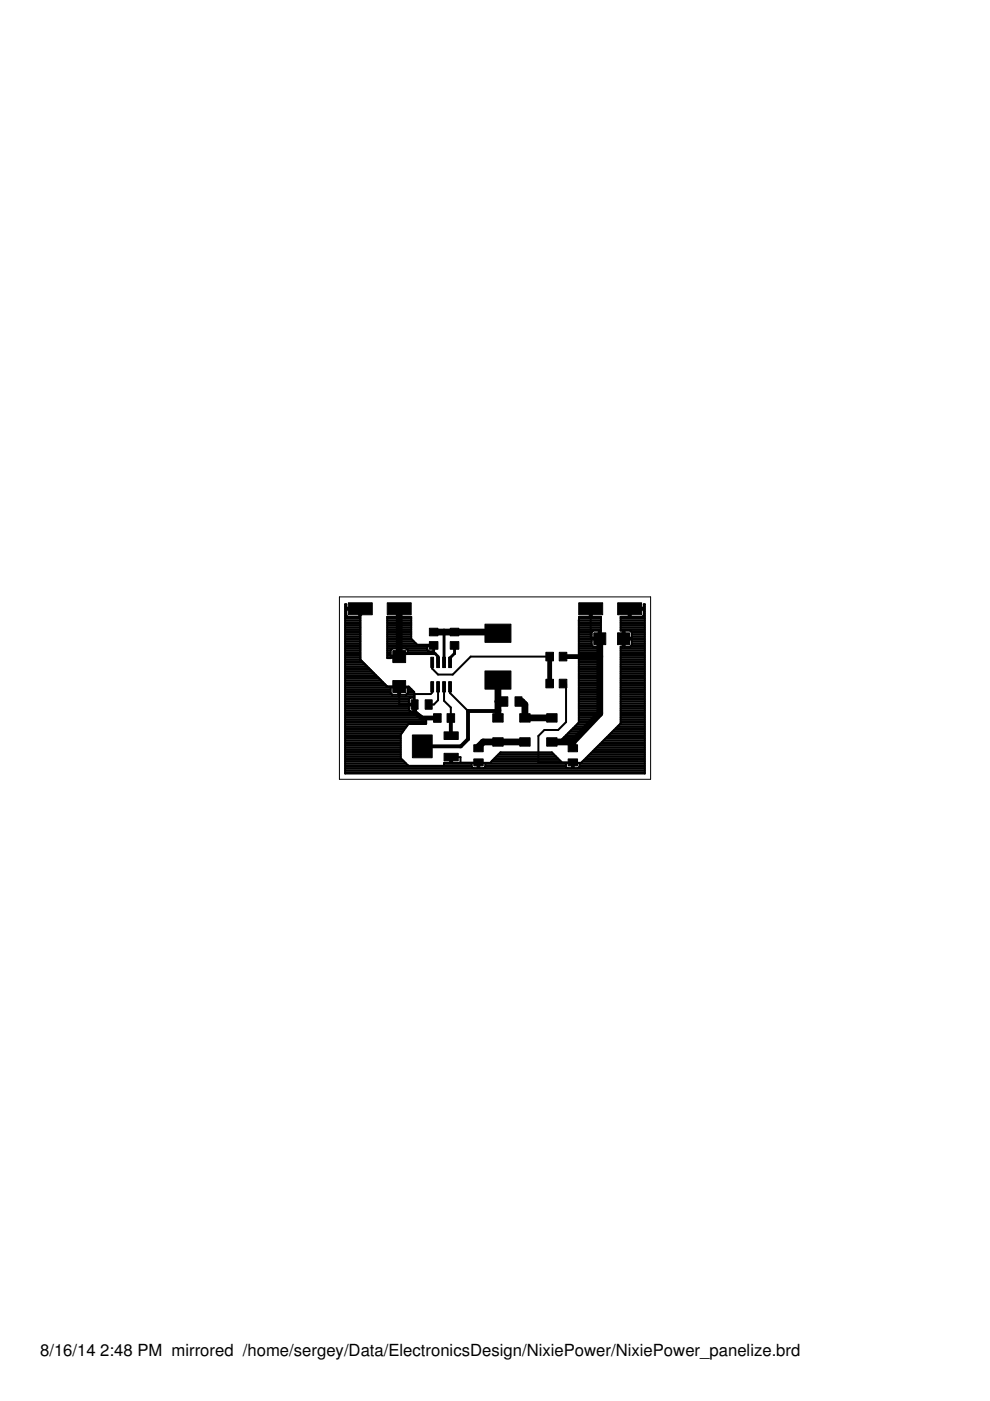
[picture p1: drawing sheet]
<svg xmlns="http://www.w3.org/2000/svg" width="210mm" height="297mm" viewBox="0 0 210 297" stroke-linecap="round" stroke-linejoin="round" font-family="sans-serif">
<g fill="#000" stroke="#000" stroke-width=".21">
<path d="M73.9 127.8h5v2.5h-5zM83.3 137.9h2.7v2.6h-2.7zM82.1 127.8h5.1v2.5h-5.1zM91.3 139.3h.6v2.2h-.6zM91 133.2h1.9v1.6h-1.9zM91 136h1.9v1.6h-1.9zM92.6 139.3h.6v2.2h-.6zM93.9 139.3h.5v2.2h-.5zM95.1 139.3h.6v2.2h-.6zM95.5 136h1.8v1.6h-1.8zM95.5 133.2h1.8v1.6h-1.8zM102.8 132.3h5.5v3.9h-5.5z"/>
<path d="M115.7 138.3h1.6v1.8h-1.6zM118.6 138.3h1.6v1.8h-1.6zM122.7 127.8h5.1v2.5h-5.1zM125.9 134.2h2.5v2.5h-2.5zM130.9 134.2h2.6v2.5h-2.6zM131 127.8h5v2.5h-5zM83.3 144.3h2.7v2.5h-2.7zM87.2 148.4h1.4v2h-1.4zM90.1 148.4h1.5v2h-1.5zM87.4 155.8h4.2v4.9h-4.2zM91.3 144.5h.6v2.2h-.6zM92.6 144.5h.6v2.2h-.6z"/>
<path d="M91.9 151.3h1.6v1.8h-1.6zM93.9 144.5h.5v2.2h-.5zM95.1 144.5h.6v2.2h-.6zM94.8 151.3h1.6v1.8h-1.6zM94.1 155.2h3.1v1.6h-3.1zM94.1 159.7h3.1v1.6h-3.1zM100.5 157.9h1.9v1.5h-1.9zM104.5 156.4h2.2v1.8h-2.2zM104.5 151.3h2.2v1.8h-2.2zM106.2 147.7h1.5v2h-1.5zM102.8 142.3h5.5v3.8h-5.5zM109.2 147.7h1.5v2h-1.5z"/>
<path d="M110.2 151.3h2.2v1.8h-2.2zM110.2 156.4h2.2v1.8h-2.2zM115.7 144h1.6v1.8h-1.6zM115.9 156.4h2.2v1.8h-2.2zM115.9 151.3h2.2v1.8h-2.2zM118.6 144h1.6v1.8h-1.6zM120.5 157.9h1.9v1.5h-1.9zM100.5 160.9h1.9v1.5h-1.9zM120.5 160.9h1.9v1.5h-1.9z"/>
</g>
<g fill="none" stroke="#000" stroke-width=".42">
<path d="M73.2 129.3h3.4v1h-.2M73.2 139.4h3.2M73.2 139h3.2M73.2 138.7h3.2M73.2 138.3h3.2M73.2 137.9h3.2M73.2 137.5h3.2M73.2 137.2h3.2M73.2 136.8h3.2M73.2 136.4h3.2M73.2 136h3.2M73.2 135.7h3.2"/>
<path d="M73.2 135.3h3.2M73.2 134.9h3.2M73.2 134.5h3.2M73.2 134.2h3.2M73.2 133.8h3.2M73.2 133.4h3.2M73.2 133.1h3.2M73.2 132.7h3.2M73.2 132.3h3.2M73.2 131.9h3.2M73.2 131.6h3.2M73.2 131.2h3.2"/>
<path d="M73.2 130.8h3.2M73.2 130.4h.2M73.2 130h.2M73.2 129.7h.2M73.2 139.8h3.2M73.2 128.9h3M73.2 128.6h.2M73.2 128.2h.2M73.4 129.3v1.1l.3 .4h2.5v-1.9h-2.8v-.8h-.2v35.9h63.5v-35.9h-.2v.8h-2.8v1.9h2.5l.3-.4v-1.1M76.2 130.4h.2M76.2 130h.4M76.2 129.7h.4"/>
<path d="M76.4 139.8l5.7 5.8M76.4 129.1v10.8M82.1 139h1.3v.4h-1.3M82.1 138.7h.7M82.1 138.3h.7M82.1 137.9h.7M82.1 137.5h1M82.1 137.2h8.5M82.1 136.8h9.5M82.1 136.4h6.1M82.1 136h5.7M82.1 135.7h5.3"/>
<path d="M82.1 135.3h5.1M82.1 134.9h5.1M82.1 134.5h5.1M82.1 134.2h5.1M82.1 133.8h5.1M82.1 133.4h5.1M82.1 133.1h5.1M82.1 132.7h5.1M82.1 132.3h5.1M82.1 131.9h5.1M82.1 131.6h5.1M82.1 131.2h5.1"/>
<path d="M82.1 130.8h5.1M84.4 138.3h.4M84.4 137.9h.4M84.4 137.5h.4M84.4 130.4h.4M84.4 130h.4M84.4 129.7h.4M84.6 138.6v.6M86.2 137.5h4.4M86.4 138.3h5.2M86.4 137.9h4.3M90.7 137.9l-.1-.9h1v-.3h-3.1l-1.3-1.3v-4.6h-2.4v-1.5h-.4v1.5h-2.3v8.7l.7-.1"/>
<path d="M90.7 137.9l.3 .2h.6v.5h-5.2v-.8l-.4-.3h-1.2v1.1h-.4v-1.1h-1.2l-.4 .4v1.1M105.6 134v.3M116.5 139.2h-16.7l-3.8 3.8h-3.1l-1.3-1.2v-1.4M122.7 139.4h4.6M122.7 139h4.6M122.7 138.7h4.6M122.7 138.3h4.6M122.7 137.9h4.6M122.7 137.5h4.6M122.7 137.2h4.6M122.7 136.8h2.8M122.7 136.4h2.7"/>
<path d="M122.7 136h2.7M122.7 135.7h2.7M122.7 135.3h4.3M122.7 134.9h2.7M122.7 134.5h2.7M122.7 134.2h2.7M122.7 133.8h2.9M122.7 133.4h4.7M122.7 133.1h4.7M122.7 132.7h4.7M122.7 132.3h4.7M122.7 131.9h4.7"/>
<path d="M122.7 131.6h4.7M122.7 139.8h4.6M122.7 131.2h4.7M122.8 130.8h2.3v-1.5h.4v1.5h1.9v4.4h-2v-1.1l.4-.4h1.2v3.4l-1.4-.1-.2-.3v-1.1h2l-.3 15.7-5.6 6.3h-.2v-.1l-2.7 .1-.2-.1 4.3-4.3zM122.8 130.8h4.6M125.1 130.4h.4M125.1 130h.4M125.1 129.7h.4M125.2 129.1v6.3h2M127 136.8h.4M127 136.4h.4M127 136h.4"/>
<path d="M127 135.7h.4M127 134.9h.4M127 134.5h.4M127 134.2h.4M127 133.8h.4M131.6 139.4h5.1M131.6 139h5.1M131.6 138.7h5.1M131.6 138.3h5.1M131.6 137.9h5.1M131.6 137.5h5.1M131.6 137.2h5.1"/>
<path d="M131.6 133.4h5.1M131.6 133.1h5.1M131.6 132.7h5.1M131.6 132.3h5.1M131.6 131.9h5.1M131.6 131.6h5.1M131.6 131.2h5.1M131.6 130.8h5.1M131.6 139.8h5.1M132 136.8h.4M132 136.4h.4M132 136h.4"/>
<path d="M132 135.7h.4M132 134.9h.4M132 134.5h.4M132 134.2h.4M132 133.8h.4M132.4 135.3h4.3M133.3 130.4h.4M133.3 130h.4M133.3 129.7h.4M133.7 128.9h3M133.8 133.8h2.9M133.9 136.8h2.8"/>
<path d="M133.9 136.4h2.8M133.9 136h2.8M133.9 135.7h2.8M133.9 134.9h2.8M133.9 134.5h2.8M133.9 134.2h2.8M136.5 130.4h.2M136.5 130h.2M136.5 129.7h.2M136.5 128.6h.2M136.5 128.2h.2M136.7 129.3h-3.4v1.5h-1.7v2.9h.4v1.5h1.9v-1.1l-.1-.3-1.4-.1v3.4h1.3l.2-.4v-1.1h-1.9v1.5h-.4v16.3l-8.4 8.3h-1.6v1.2l1.1-.1 .2-.2v-.8h-2.9v.8l.3 .2 1 .1v-1.2h-2.1l-2.2-2.2h-10.9l-2.1 2.2h-2.4v1.2l1-.1 .3-.2v-.8h-2.9l.1 .9 .3 .2h.9v-1.2"/>
<path d="M73.2 149.5h14.6v1.1M73.2 145.8h13.6M73.2 160h11.8M73.2 159.6h11.8M73.2 159.2h11.8M73.2 158.9h11.8M73.2 158.5h11.8M73.2 158.1h11.8M73.2 157.7h11.8M73.2 157.4h11.8M73.2 157h11.8M73.2 156.6h11.8"/>
<path d="M73.2 156.3h11.8M73.2 155.9h11.8M73.2 155.5h12M73.2 155.1h12.2M73.2 154.7h12.5M73.2 154.4h12.8M73.2 154h13M73.2 153.6h13.3M73.2 153.2h17.2M73.2 152.9h17.2M73.2 152.5h17.1M73.2 152.1h16.6"/>
<path d="M73.2 151.8h16.1M73.2 151.4h15.6M73.2 151h15.1M73.2 150.6h13.6M73.2 150.3h13.5M73.2 149.9h13.5M73.2 149.1h13.5M73.2 148.8h13.5M73.2 148.4h13.5M73.2 148h13.7M73.2 147.6h14.6M73.2 147.3h9.9"/>
<path d="M73.2 146.9h9.6M73.2 146.5h9.6M73.2 146.1h9.6M73.2 145.4h8.7M73.2 145h8.4M73.2 144.7h8M73.2 144.3h7.6M73.2 143.9h7.2M73.2 143.5h6.9M73.2 143.2h6.5M73.2 142.8h6.1M73.2 142.4h5.7"/>
<path d="M73.2 142h5.4M73.2 141.6h5M73.2 141.3h4.6M73.2 140.9h4.2M73.2 140.5h3.9M73.2 140.2h3.5M82.1 145.6h2.5v3.8h3.3v-2.2h3.4l.3-.4v-1.2M82.8 145.8v1.1M84.4 145.6v1.7h-1.2l-.4-.4M84.4 147.3h.4M84.4 146.9h.4M84.4 146.5h.4"/>
<path d="M84.4 146.1h.4M86.2 147.3h-1.4v-1.7h1.9l1.1 1.1v2.5h-1.1v-.9l.2-.3M86.2 147.3h1.6M86.4 145.8v1.1M86.4 146.9l-.2 .4M86.4 146.9h1.4M86.4 146.5h1.2M86.4 146.1h.8M86.7 149.5l.1 1.1M86.9 148l.8-.1v2.9h-.6l-.3-.2M87.7 150.6h.1M87.7 150.3h.1"/>
<path d="M87.7 149.9h.1M87.7 149.1h.1M87.7 148.8h.1M87.7 148.4h.1M87.7 148h.1M87.8 150.6l2.6 1.9v.9l-3.8 .1-1.6 2.3v4.9M92.9 145.6v2.9l-.9 .9h-1.1M94.1 145.6v3l1.5 1.4v2.2M95.4 145.6v1.3l3.8 3.8M95.6 156h.1M105.6 150.6v.1M105.6 160h11.9"/>
<path d="M106 159.6h11.1M118.5 157.4h3.2M118.9 157h3.1M119.3 156.6h3M119.4 144.9h.6v8.2l-1.7 1.7h-2.9l-1.2 1.2v5.6h7.3M119.6 156.3h3.1M120 155.9h3M120.4 155.5h3M120.8 155.1h2.9M121.1 154.7h2.9M121.5 154.4h2.9M121.9 154h2.8"/>
<path d="M122.3 153.6h2.7M122.6 153.2h2.8M122.7 149.5h4.5M122.7 145.8h4.5M122.7 152.9h3M122.7 152.5h3.3M122.7 152.1h3.7M122.7 151.8h4M122.7 151.4h4.4M122.7 151h4.5M122.7 150.6h4.5M122.7 150.3h4.5"/>
<path d="M122.7 149.9h4.5M122.7 149.1h4.5M122.7 148.8h4.5M122.7 148.4h4.5M122.7 148h4.5M122.7 147.6h4.5M122.7 147.3h4.5M122.7 146.9h4.5M122.7 146.5h4.5M122.7 146.1h4.5M122.7 145.4h4.5M122.7 145h4.5"/>
<path d="M122.7 144.7h4.6M122.7 144.3h4.6M122.7 143.9h4.6M122.7 143.5h4.6M122.7 143.2h4.6M122.7 142.8h4.6M122.7 142.4h4.6M122.7 142h4.6M122.7 141.6h4.6M122.7 141.3h4.6M122.7 140.9h4.6M122.7 140.5h4.6"/>
<path d="M122.7 140.2h4.6M125 160h11.7M125.3 159.6h11.4M125.7 159.2h11M126.1 158.9h10.6M126.5 158.5h10.2M126.9 158.1h9.8M127.2 157.7h9.5M127.6 157.4h9.1M128 157h8.7M128.3 156.6h8.4M128.7 156.3h8"/>
<path d="M129.1 155.9h7.6M129.5 155.5h7.2M129.8 155.1h6.9M130.2 154.7h6.5M130.6 154.4h6.1M131 154h5.7M131.3 153.6h5.4M131.6 149.5h5.1M131.6 145.8h5.1M131.6 153.2h5.1M131.6 152.9h5.1M131.6 152.5h5.1"/>
<path d="M131.6 152.1h5.1M131.6 151.8h5.1M131.6 151.4h5.1M131.6 151h5.1M131.6 150.6h5.1M131.6 150.3h5.1M131.6 149.9h5.1M131.6 149.1h5.1M131.6 148.8h5.1M131.6 148.4h5.1M131.6 148h5.1M131.6 147.6h5.1"/>
<path d="M131.6 147.3h5.1M131.6 146.9h5.1M131.6 146.5h5.1M131.6 146.1h5.1M131.6 145.4h5.1M131.6 145h5.1M131.6 144.7h5.1M131.6 144.3h5.1M131.6 143.9h5.1M131.6 143.5h5.1M131.6 143.2h5.1M131.6 142.8h5.1"/>
<path d="M131.6 142.4h5.1M131.6 142h5.1M131.6 141.6h5.1M131.6 141.3h5.1M131.6 140.9h5.1M131.6 140.5h5.1M131.6 140.2h5.1M73.2 160.7h11.8M73.2 163.7h63.5M73.2 163.4h63.5M73.2 163h63.5M73.2 162.6h26.9"/>
<path d="M73.2 162.2h13.3M73.2 161.9h12.9M73.2 161.5h12.5M73.2 161.1h12.1M73.2 160.4h11.8M85 160.7l1.6 1.7h7.5v-.6h1.4v-1.1h.4v1.1l5.6-.2M94.1 162.2h5.9M94.1 161.9h5.9M95.5 161.5h.4M95.5 161.1h.4M95.7 160.5h1.9v1.2M101.3 162.6h.3"/>
<path d="M101.3 162.2h.3M101.3 161.9h.3M102.9 162.6h17.1M102.9 162.2h17.1M102.9 161.9h17.1M104.2 161.5h14.8M104.5 161.1h14.1M104.9 160.7h13.3M105.3 160.4h12.6M121.3 162.6h.3M121.3 162.2h.3M121.3 161.9h.3"/>
<path d="M122.9 162.6h13.8M122.9 162.2h13.8M122.9 161.9h13.8M123.5 161.5h13.2M123.8 161.1h12.9M124.2 160.7h12.5M124.6 160.4h12.1"/>
</g>
<path d="M84.6 129.1v9.5M91.9 134h13.7M127.2 135.4v15.9l-5.7 6M105.6 144.2v8M105.6 148.7h1.3M109.9 148.7h.8l.6 .7v2.8h5.7M111.3 157.3h-8.9l-.9 1v.3M117 157.3h4.5M121.5 157.3v1.3" fill="none" stroke="#000" stroke-width="1.4"/>
<path d="M95.6 152.2v3.8M105.6 150.7h-6.4v6l-1.5 1.5h-8.2" fill="none" stroke="#000" stroke-width=".83"/>
<path d="M84.6 138.6h7.7l.6 .6v1.2M91.9 136.8v1.8M94.1 134v6.4M96.4 136.8v1.8l-1 .9v.9" fill="none" stroke="#000" stroke-width=".61"/>
<path d="M116.5 139.2v5.7M119.4 139.2h7.8M87.9 149.4v1.6l1.5 1.2h3.3" fill="none" stroke="#000" stroke-width="1"/>
<path d="M72 126.6h65.9v38.6h-65.9z" fill="none" stroke="#000" stroke-width=".21"/>
<g font-size="3.5">
<text x="8.5" y="287.5">8/16/14</text>
<text x="21.3" y="287.5">2:48 PM mirrored /home/sergey/Data/ElectronicsDesign/NixiePower/NixiePower_panelize.brd</text>
</g>
</svg>
